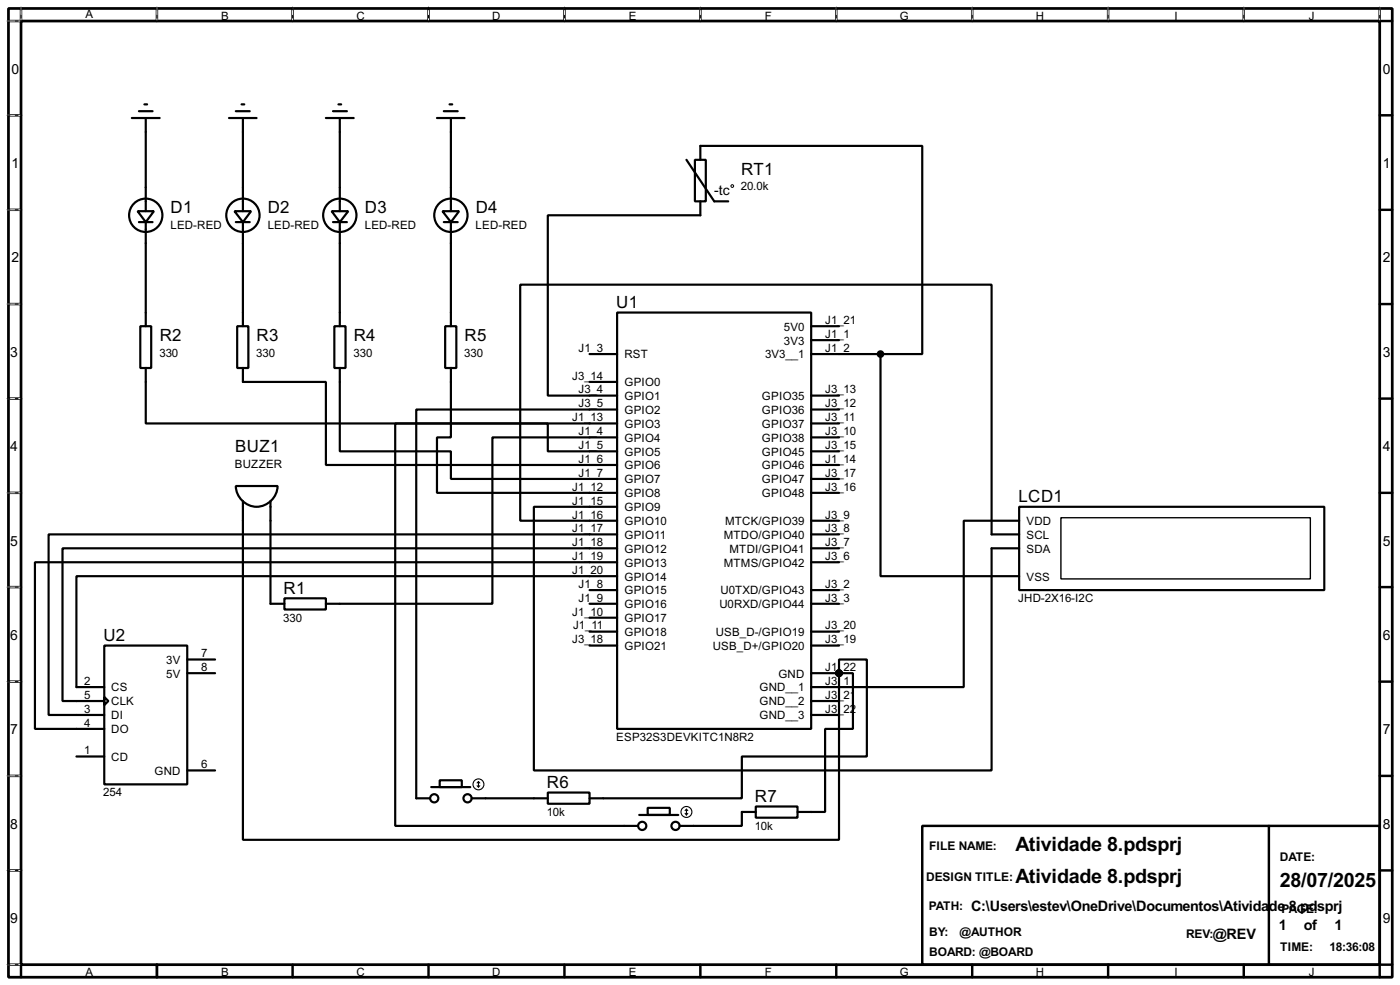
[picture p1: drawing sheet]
<svg xmlns="http://www.w3.org/2000/svg" width="256mm" height="180mm" viewBox="0 0 256 180" stroke-linecap="round" stroke-linejoin="round" font-family="sans-serif">
<path d="M1.6 1.6h253.5v177.3h-253.5zM3.9 3.9h248.9v172.7h-248.9z" fill="none" stroke="#000" stroke-width=".5"/>
<g fill="none" stroke="#000" stroke-width=".45">
<path d="M3.9 1.6v2.3h-2.3M28.8 1.6v2.3M53.6 1.6v2.3M78.5 1.6v2.3M103.4 1.6v2.3M128.3 1.6v2.3M153.2 1.6v2.3M178.1 1.6v2.3M203 1.6v2.3M227.9 1.6v2.3M252.8 1.6v2.3h2.3M1.6 21.1h2.3"/>
<path d="M1.6 38.4h2.3M252.8 21.1h2.3M252.8 38.4h2.3M1.6 55.7h2.3M252.8 55.7h2.3M1.6 73h2.3M252.8 73h2.3M1.6 90.2h2.3M252.8 90.2h2.3M1.6 107.5h2.3M252.8 107.5h2.3M1.6 124.8h2.3"/>
<path d="M252.8 124.8h2.3M1.6 142h2.3M1.6 159.3h2.3M169 151.2h83.8v25.4h-83.8zM232.5 151.2v25.4M252.8 142h2.3M252.8 159.3h2.3M1.6 176.6h2.3v2.3M28.8 176.6v2.3M53.6 176.6v2.3M78.5 176.6v2.3M103.4 176.6v2.3"/>
<path d="M128.3 176.6v2.3M153.2 176.6v2.3M178.1 176.6v2.3M203 176.6v2.3M227.9 176.6v2.3M255.1 176.6h-2.3v2.3"/>
</g>
<g fill="none" stroke="#fff" stroke-width=".18">
<path d="M1.3 3.9h2.3M3.9 1.3v2.3M28.8 1.3v2.3M53.6 1.3v2.3M78.5 1.3v2.3M103.4 1.3v2.3M128.3 1.3v2.3M153.2 1.3v2.3M178.1 1.3v2.3M203 1.3v2.3M227.9 1.3v2.3M252.8 1.3v2.3"/>
<path d="M1.3 21.1h2.3M1.3 38.4h2.3M1.3 55.7h2.3M1.3 73h2.3M1.3 90.2h2.3M1.3 107.5h2.3M1.3 124.8h2.3M1.3 142h2.3M1.3 159.3h2.3M1.3 176.6h2.3"/>
</g>
<g fill="none" stroke="#000" stroke-width=".18" stroke-dasharray=".5 1">
<path d="M1.3 3.9h2.3M3.9 1.3v2.3M28.8 1.3v2.3M53.6 1.3v2.3M78.5 1.3v2.3M103.4 1.3v2.3M128.3 1.3v2.3M153.2 1.3v2.3M178.1 1.3v2.3M203 1.3v2.3M227.9 1.3v2.3M252.8 1.3v2.3"/>
<path d="M1.3 21.1h2.3M1.3 38.4h2.3M1.3 55.7h2.3M1.3 73h2.3M1.3 90.2h2.3M1.3 107.5h2.3M1.3 124.8h2.3M1.3 142h2.3M1.3 159.3h2.3M1.3 176.6h2.3"/>
</g>
<g fill="none" stroke="#000" stroke-width=".4">
<path d="M26.5 19.1h.5M44.3 19.1h.5M62 19.1h.5M82.4 19.1h.5M24.2 21.6h5.1M25.2 38.7h3l-1.5 2zM25.5 20.4h2.5M26.7 21.6v17.1M42 21.6h5M43 38.7h3l-1.5 2zM43.2 20.4h2.6M44.5 21.6v17.1"/>
<path d="M59.7 21.6h5.1M60.8 38.7h3l-1.5 2zM61 20.4h2.6M62.3 21.6v17.1M80.1 21.6h5M81.1 38.7h3l-1.5 2zM81.3 20.4h2.6M82.6 21.6v17.1M125.8 29.3l5.1 7.6h2.5M127.3 29.3h2v7.6h-2zM128.3 36.9v2.5h-27.9v33h12.7M128.3 29.3v-2.6h40.7v38.1h-7.7"/>
<path d="M25.5 40.7h2.5M25.7 59.7h2v7.7h-2zM26.7 40.7v19M43.2 40.7h2.6M43.5 59.7h2v7.7h-2zM44.5 40.7v19M61 40.7h2.6M61.3 59.7h2v7.7h-2zM62.3 40.7v19M81.3 40.7h2.6M81.6 59.7h2v7.7h-2zM82.6 40.7v19"/>
<path d="M113.1 57.2h35.5v76.2h-35.5zM148.6 59.7h5.1M26.7 67.4v10.1h73.7v5.1h12.7M44.5 67.4v2.5h15.2v15.2h53.4M62.3 67.4v15.2h20.3v5.1h30.5M82.6 67.4v12.7h-2.5v10.1h33M108 64.8h5.1M108 69.9h5.1M113.1 75h-36.8v71.1h2.5M113.1 77.5h-40.7v73.7h44.5M148.6 64.8h12.7M148.6 62.3h5.1"/>
<path d="M148.6 72.4h5.1M148.6 75h5.1M148.6 77.5h5.1M161.3 64.8v40.7h25.4M43.2 89h7.7a3.8 3.8 0 0 1-3.9 3.8 3.8 3.8 0 0 1-3.8-3.8zM44.5 91.7v62h109.2v-30.5M49.6 91.7v18.8h2.5M113.1 80.1h-22.9v30.4h-30.5M113.1 95.3h-17.8v-43.2h86.4v45.7h5M113.1 92.8h-15.3v48.2h83.9v-40.6h5M113.1 97.8h-104.2v33.1h10.2M148.6 95.3h5.1"/>
<path d="M148.6 97.8h5.1M148.6 80.1h5.1M148.6 82.6h5.1M148.6 85.1h5.1M148.6 87.7h5.1M148.6 90.2h5.1M186.7 92.8h55.9v15.2h-55.9zM186.7 95.3h-10.1v30.5h-28M19.1 118.2h15.2v25.4h-15.2zM52.1 109.5h7.6v2.1h-7.6zM108 108h5.1M108 110.5h5.1"/>
<path d="M108 113.1h5.1M108 115.6h5.1M108 118.2h5.1M113.1 105.5h-99.1v20.3h5.1M113.1 100.4h-101.6v27.9h7.6M113.1 102.9h-106.7v30.5h12.7M148.6 100.4h5.1M148.6 102.9h5.1M148.6 108h5.1M148.6 110.5h5.1M148.6 115.6h5.1M148.6 118.2h5.1"/>
<path d="M14 138.5h5.1M19.1 127.6l.8 .7-.8 .8zM34.3 123.2h5.1M34.3 120.7h5.1M148.6 123.2h5.1M148.6 128.3h5.1M148.6 130.9h5.1M153.7 123.2h2.6v10.2h-5.1v15.2h-5.1M153.7 123.2v-2.5h5.1v17.8h-22.9v7.6h-27.9M34.3 141h5.1M79 144.1h7.2M80.6 142.8h4v1.3h-4z"/>
<path d="M86.4 146.1h14M100.4 145.1h7.6v2h-7.6zM117.1 149.2h7.2M118.7 147.9h4v1.3h-4zM138.5 147.6h7.6v2.1h-7.6zM138.5 148.6h-2.6v2.6h-11.4"/>
<circle cx="26.7" cy="39.4" r="3.1"/>
<circle cx="44.5" cy="39.4" r="3.1"/>
<circle cx="62.2" cy="39.4" r="3.1"/>
<circle cx="82.6" cy="39.4" r="3.1"/>
<circle cx="79.5" cy="146.1" r=".75"/>
<circle cx="85.6" cy="146.1" r=".75"/>
<circle cx="117.6" cy="151.2" r=".75"/>
<circle cx="123.7" cy="151.2" r=".75"/>
</g>
<circle cx="153.7" cy="123.2" r=".2" fill="#000"/>
<circle cx="134.2" cy="34.1" r=".25" fill="none" stroke="#000" stroke-width=".18"/>
<g fill="none" stroke="#000" stroke-width=".2">
<path d="M87.4 143.8l.3 .3M87.7 143.1v1M87.7 143.1l-.3 .2M87.7 143.1l.2 .2M87.9 143.8l-.2 .3M125.5 148.9l.3 .3M125.8 148.1v1.1M125.8 148.1l-.3 .3M125.8 148.1l.2 .3M126 148.9l-.2 .3"/>
<circle cx="87.6" cy="143.6" r="1"/>
<circle cx="125.7" cy="148.6" r="1"/>
</g>
<g fill="#000" stroke="#000" stroke-width=".4">
<circle cx="161.3" cy="64.8" r=".5"/>
<circle cx="153.7" cy="123.2" r=".5"/>
</g>
<path d="M194.4 94.8h45.7v11.2h-45.7z" fill="none" stroke="#000" stroke-width=".25"/>
<g font-size="4.1">
<text x="186" y="155.8">Atividade 8.pdsprj</text>
<text x="186" y="161.7">Atividade 8.pdsprj</text>
<text x="234.5" y="162.4">28/07/2025</text>
</g>
<g font-size="3.5">
<text x="135.8" y="31.9">RT1</text>
<text x="31.3" y="39.1">D1</text>
<text x="49.1" y="39.1">D2</text>
<text x="66.9" y="39.1">D3</text>
<text x="87.2" y="39.1">D4</text>
<text x="112.9" y="56.4">U1</text>
<text x="29.3" y="62.4">R2</text>
<text x="47" y="62.4">R3</text>
<text x="64.8" y="62.4">R4</text>
<text x="85.1" y="62.4">R5</text>
<text x="43.1" y="82.8">BUZ1</text>
<text x="186.6" y="92">LCD1</text>
<text x="52" y="108.7">R1</text>
<text x="19" y="117.4">U2</text>
<text x="100.2" y="144.3">R6</text>
<text x="138.3" y="146.8">R7</text>
</g>
<g font-size="3">
<text x="177.9" y="166.7">C:\Users\estev\OneDrive\Documentos\Atividade 8.pdsprj</text>
<text x="222.2" y="171.8">@REV</text>
<text x="234.3" y="170.3">1</text>
<text x="238.9" y="170.3">of</text>
<text x="244.5" y="170.3">1</text>
</g>
<g font-size="2.9">
<text x="2.1" y="13.5">0</text>
<text x="253.4" y="13.5">0</text>
<text x="2.1" y="30.7">1</text>
<text x="130.9" y="35.7">-tc</text>
<text x="253.4" y="30.7">1</text>
<text x="2.1" y="48">2</text>
<text x="253.4" y="48">2</text>
<text x="1.9" y="65.3">3</text>
<text x="253.4" y="65.3">3</text>
<text x="1.9" y="82.5">4</text>
<text x="253.4" y="82.5">4</text>
<text x="1.9" y="99.9">5</text>
<text x="253.4" y="99.9">5</text>
<text x="1.9" y="117.1">6</text>
<text x="253.4" y="117.1">6</text>
<text x="1.9" y="134.4">7</text>
<text x="253.4" y="134.4">7</text>
<text x="1.9" y="151.7">8</text>
<text x="253.4" y="151.7">8</text>
<text x="1.9" y="168.9">9</text>
<text x="253.4" y="168.9">9</text>
</g>
<g font-size="2.5">
<text x="170.2" y="155.6">FILE NAME:</text>
<text x="169.7" y="161.2">DESIGN TITLE:</text>
<text x="234.5" y="157.7">DATE:</text>
<text x="170.1" y="166.5">PATH:</text>
<text x="234.8" y="167.1">PAGE:</text>
<text x="170.2" y="171.4">BY:</text>
<text x="175.8" y="171.4">@AUTHOR</text>
<text x="217.3" y="171.6">REV:</text>
<text x="170.2" y="175">BOARD: @BOARD</text>
<text x="234.5" y="174.1">TIME:</text>
<text x="243.6" y="174.1">18:36:08</text>
</g>
<g font-size="2.4">
<text x="15.6" y="3.4">A</text>
<text x="40.5" y="3.6">B</text>
<text x="65.3" y="3.6">C</text>
<text x="90.2" y="3.6">D</text>
<text x="115.2" y="3.6">E</text>
<text x="140.1" y="3.6">F</text>
<text x="164.8" y="3.6">G</text>
<text x="189.8" y="3.6">H</text>
<text x="215.1" y="3.6">I</text>
<text x="239.8" y="3.6">J</text>
<text x="135.7" y="34.9">20.0k</text>
<text x="31.2" y="42">LED-RED</text>
<text x="49" y="42">LED-RED</text>
<text x="66.8" y="42">LED-RED</text>
<text x="87.1" y="42">LED-RED</text>
<text x="151.2" y="59.3">J1_21</text>
<text x="29.2" y="65.4">330</text>
<text x="47" y="65.4">330</text>
<text x="64.8" y="65.4">330</text>
<text x="85.1" y="65.4">330</text>
<text x="106" y="64.4">J1_3</text>
<text x="114.4" y="65.6">RST</text>
<text x="140.2" y="65.6">3V3__1</text>
<text x="143.6" y="63.1">3V3</text>
<text x="143.6" y="60.5">5V0</text>
<text x="151.2" y="61.9">J1_1</text>
<text x="151.2" y="64.4">J1_2</text>
<text x="104.8" y="69.5">J3_14</text>
<text x="106" y="72">J3_4</text>
<text x="114.4" y="70.7">GPIO0</text>
<text x="151.2" y="72">J3_13</text>
<text x="104.8" y="77.1">J1_13</text>
<text x="106" y="74.6">J3_5</text>
<text x="114.4" y="73.2">GPIO1</text>
<text x="114.4" y="75.8">GPIO2</text>
<text x="139.6" y="73.2">GPIO35</text>
<text x="139.6" y="75.8">GPIO36</text>
<text x="151.2" y="74.6">J3_12</text>
<text x="151.2" y="77.1">J3_11</text>
<text x="106" y="79.7">J1_4</text>
<text x="106" y="82.2">J1_5</text>
<text x="114.4" y="78.3">GPIO3</text>
<text x="114.4" y="80.8">GPIO4</text>
<text x="114.4" y="83.4">GPIO5</text>
<text x="139.6" y="78.3">GPIO37</text>
<text x="139.6" y="80.8">GPIO38</text>
<text x="139.6" y="83.4">GPIO45</text>
<text x="151.2" y="79.7">J3_10</text>
<text x="151.2" y="82.2">J3_15</text>
<text x="43" y="85.7">BUZZER</text>
<text x="104.8" y="89.8">J1_12</text>
<text x="106" y="84.7">J1_6</text>
<text x="106" y="87.3">J1_7</text>
<text x="114.4" y="85.9">GPIO6</text>
<text x="114.4" y="88.5">GPIO7</text>
<text x="139.6" y="85.9">GPIO46</text>
<text x="139.6" y="88.5">GPIO47</text>
<text x="151.2" y="84.7">J1_14</text>
<text x="151.2" y="87.3">J3_17</text>
<text x="151.2" y="89.8">J3_16</text>
<text x="104.8" y="94.9">J1_16</text>
<text x="104.8" y="92.4">J1_15</text>
<text x="114.4" y="91">GPIO8</text>
<text x="114.4" y="93.6">GPIO9</text>
<text x="139.6" y="91">GPIO48</text>
<text x="151.2" y="94.9">J3_9</text>
<text x="104.8" y="97.4">J1_17</text>
<text x="104.8" y="100">J1_18</text>
<text x="114.4" y="96.1">GPIO10</text>
<text x="114.4" y="98.6">GPIO11</text>
<text x="114.4" y="101.2">GPIO12</text>
<text x="132.6" y="98.6">MTDO/GPIO40</text>
<text x="132.8" y="96.1">MTCK/GPIO39</text>
<text x="133.6" y="101.2">MTDI/GPIO41</text>
<text x="151.2" y="100">J3_7</text>
<text x="151.2" y="97.4">J3_8</text>
<text x="188" y="98.6">SCL</text>
<text x="188" y="96.1">VDD</text>
<text x="188" y="101.2">SDA</text>
<text x="104.8" y="102.5">J1_19</text>
<text x="104.8" y="105.1">J1_20</text>
<text x="106" y="107.6">J1_8</text>
<text x="114.4" y="103.7">GPIO13</text>
<text x="114.4" y="106.3">GPIO14</text>
<text x="132.6" y="103.7">MTMS/GPIO42</text>
<text x="151.2" y="102.5">J3_6</text>
<text x="151.2" y="107.6">J3_2</text>
<text x="188" y="106.3">VSS</text>
<text x="51.9" y="113.8">330</text>
<text x="104.8" y="112.7">J1_10</text>
<text x="106" y="110.1">J1_9</text>
<text x="114.4" y="108.8">GPIO15</text>
<text x="114.4" y="111.3">GPIO16</text>
<text x="114.4" y="113.9">GPIO17</text>
<text x="131.8" y="111.3">U0RXD/GPIO44</text>
<text x="132" y="108.8">U0TXD/GPIO43</text>
<text x="151.2" y="110.1">J3_3</text>
<text x="186.5" y="110.2">JHD-2X16-I2C</text>
<text x="104.8" y="117.8">J3_18</text>
<text x="105" y="115.2">J1_11</text>
<text x="114.4" y="116.4">GPIO18</text>
<text x="114.4" y="119">GPIO21</text>
<text x="130.6" y="119">USB_D+/GPIO20</text>
<text x="131.1" y="116.4">USB_D-/GPIO19</text>
<text x="151.2" y="117.8">J3_19</text>
<text x="151.2" y="115.2">J3_20</text>
<text x="15.4" y="125.4">2</text>
<text x="30.5" y="121.5">3V</text>
<text x="30.5" y="124">5V</text>
<text x="36.9" y="120.3">7</text>
<text x="36.9" y="122.8">8</text>
<text x="142.6" y="124">GND</text>
<text x="151.2" y="122.8">J1_22</text>
<text x="151.2" y="125.4">J3_1</text>
<text x="15.4" y="127.9">5</text>
<text x="15.4" y="130.5">3</text>
<text x="20.4" y="129.1">CLK</text>
<text x="20.4" y="126.6">CS</text>
<text x="20.4" y="131.7">DI</text>
<text x="139.1" y="126.6">GND__1</text>
<text x="139.1" y="129.1">GND__2</text>
<text x="139.1" y="131.7">GND__3</text>
<text x="151.2" y="127.9">J3_21</text>
<text x="151.2" y="130.5">J3_22</text>
<text x="15.4" y="133">4</text>
<text x="20.4" y="134.2">DO</text>
<text x="112.9" y="135.6">ESP32S3DEVKITC1N8R2</text>
<text x="15.4" y="138.1">1</text>
<text x="20.4" y="139.3">CD</text>
<text x="28.3" y="141.8">GND</text>
<text x="36.9" y="140.6">6</text>
<text x="18.9" y="145.8">254</text>
<text x="100.2" y="149.3">10k</text>
<text x="138.3" y="151.9">10k</text>
<text x="15.6" y="178.7">A</text>
<text x="40.5" y="178.7">B</text>
<text x="65.3" y="178.7">C</text>
<text x="90.2" y="178.7">D</text>
<text x="115.2" y="178.7">E</text>
<text x="140.1" y="178.7">F</text>
<text x="164.8" y="178.7">G</text>
<text x="189.8" y="178.7">H</text>
<text x="215.1" y="178.7">I</text>
<text x="239.8" y="178.7">J</text>
</g>
</svg>
